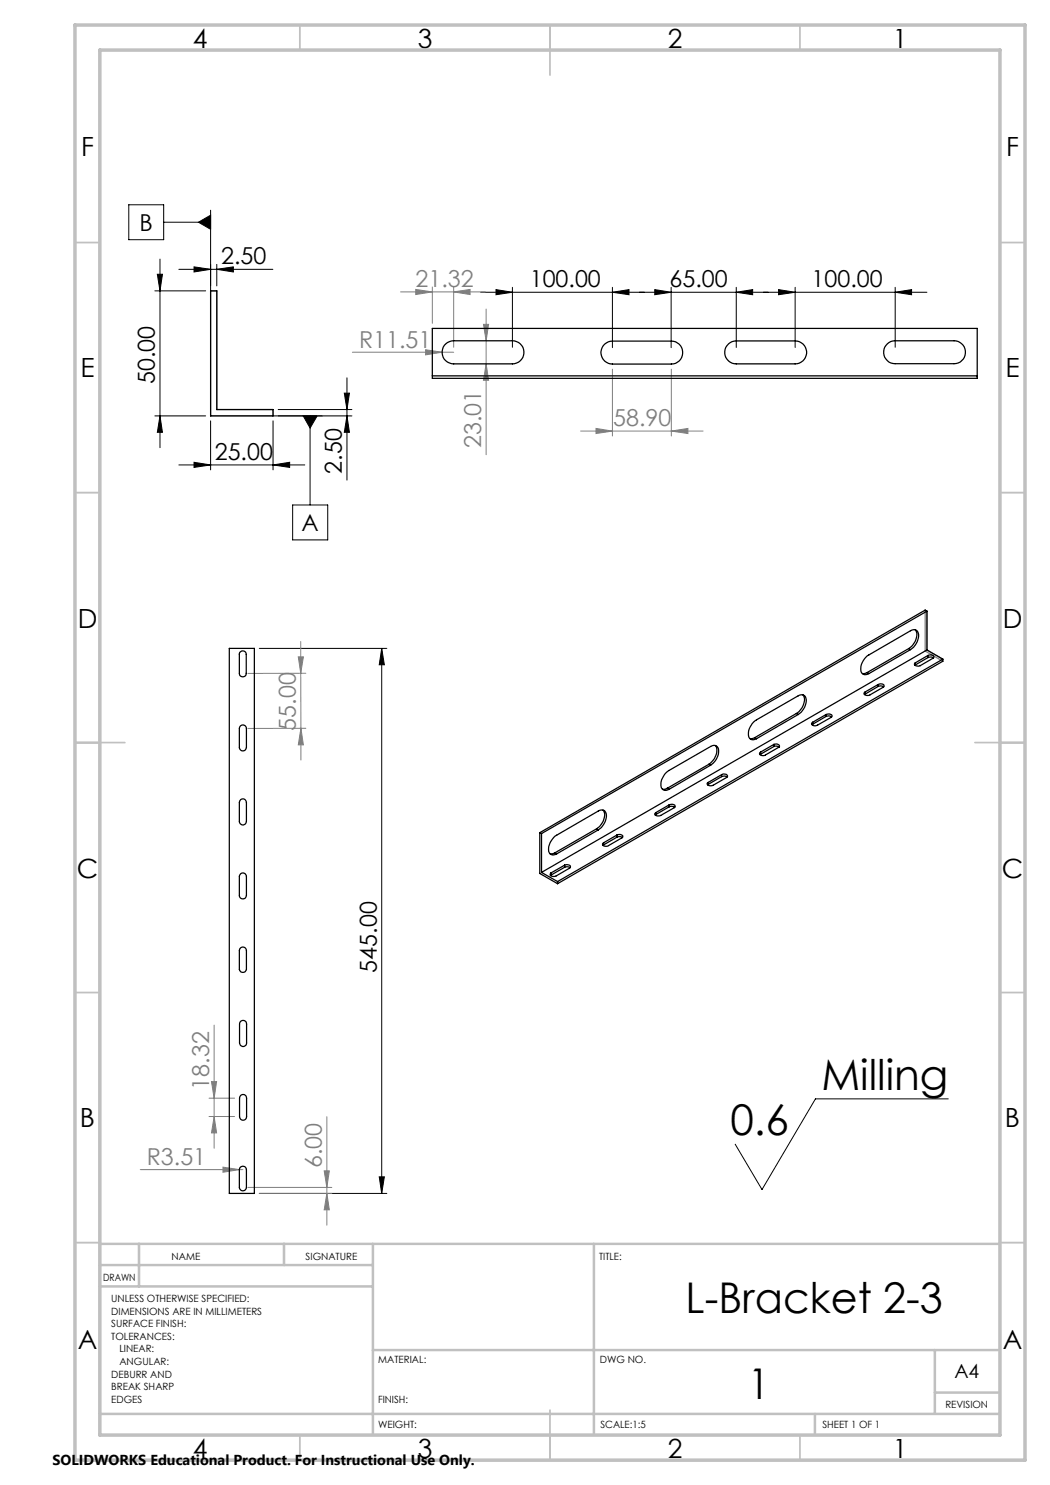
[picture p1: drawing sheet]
<svg xmlns="http://www.w3.org/2000/svg" width="210mm" height="297mm" viewBox="0 0 210 297" stroke-linecap="round" stroke-linejoin="round" font-family="sans-serif">
<g fill="none" stroke="#000" stroke-width=".2">
<path d="M25.8 41h6.9v6.9h-6.9zM31 58.2h10.1M31.5 54.9h1l-.5 3.3zM32 51.8v37.7M32.7 44.4h9.4M35.8 53.9h18.8M38.8 53.4l3.3 .5-3.3 .5zM39.7 44.4l2.4-1.4v2.9zM42.1 42v16.2M43.4 53.9l3.3-.5v1zM43.4 52.9v4.3M96.1 58.5h89.3"/>
<path d="M99.2 57.9l3.3 .6-3.3 .4zM102.5 57.5v12M122.5 58.5l3.3-.6v1zM122.5 57.5v12M131 57.9l3.2 .6-3.2 .4zM134.2 57.5v12M147.2 58.5l3.3-.6v1zM147.2 57.5v12M155.7 57.9l3.3 .6-3.3 .4zM159 57.5v12M179 58.5l3.3-.6v1zM179 57.5v12"/>
<path d="M68.9 78.6h1l-.5 3.3zM69.4 75.6v20.4M31 83.2h10.1M32 83.2l.5 3.3h-1zM35.8 93h25.2M38.8 92.5l3.3 .5-3.3 .5zM42.1 84.2v9.8M54.6 93l3.3-.5v1zM54.6 84.2v9.8M54.6 83.2h15.8M55.6 81.9h14.8M60.6 83.2h2.8l-1.4 2.4z"/>
<path d="M62 83.2v17.8M69.4 83.2l.5 3.3h-1zM58.5 101h7v7h-7zM51.9 129.7h25.5M76.3 129.7l.6 3.3h-1.1zM76.3 129.7v109M189.7 219.8h-26.6l-10.7 18.1-5.4-9.1M51.9 238.7h25.5M75.8 235.4h1.1l-.6 3.3z"/>
</g>
<g fill="none" stroke="#808080" stroke-width=".2">
<path d="M80.1 58.4h17M83.1 57.9l3.4 .5-3.4 .5zM86.5 57.4v7.3M90.7 58.4l3.3-.5v1zM90.7 57.4v12.1M70.5 70.4h20.2M85.1 70l3.3 .4-3.3 .6zM96.7 64.9h1l-.5 3.3zM97.2 72.8l.5 3.3h-1zM97.2 61.8v29.1M122.5 73.8v13.4M134.3 73.8v13.4"/>
<path d="M116.1 86.2h24.5M119.2 85.7l3.3 .5-3.3 .5zM134.3 86.2l3.3-.5v1zM59.7 131.4h1l-.6 3.3zM60.1 128.3v6.4M60.1 134.7l.1 11M61.2 134.7h-11.6M60.2 145.7l.5 3.3h-1zM60.2 145.7v6.3M61.2 145.7h-11.6M41.8 219.6h5.1M42.3 216.3h1l-.5 3.3z"/>
<path d="M42.8 205v24.7M28 233.9h20.6M41.8 223.3h5.1M42.8 223.3l.5 3.3h-1zM44.6 233.4l3.3 .5-3.3 .6zM49.6 237.5h16.8M51.9 238.7h14.5M64.8 234.2h1.1l-.5 3.3zM65.4 223.3v21.7M65.4 238.7l.5 3.3h-1.1z"/>
</g>
<g fill="none" stroke="#c0c0c0" stroke-width=".35">
<path d="M60 5v5M110 5v10M160 5v5M15 48.5h5M200 48.5h5M15 98.5h5M200 98.5h5M15 148.5h10M195 148.5h10M15 198.5h5M200 198.5h5M15 248.5h5"/>
<path d="M200 248.5h5M60 287v5M110 282v10M160 287v5"/>
</g>
<g fill="none" stroke="#c0c0c0" stroke-width=".5">
<path d="M20 231.8v55.2M20 248.8h180M20 257.3h54.6M20 253h54.6M27.8 248.8v8.5M56.8 248.8v4.2M74.6 248.8v38.2M118.8 248.8v38.2M74.6 270h125.4M187 270v12.8M187 278.5h13M20 282.8h180"/>
<path d="M163 282.8v4.2"/>
</g>
<path d="M15 5h190v287h-190zM20 10h180v277h-180z" fill="none" stroke="#c0c0c0" stroke-width=".7"/>
<path d="M42.1 58.2h1.3v23.7h11.2v1.3h-12.5zM185 122l.4 .2v7.8l3.2 1.8v.5l-3.6-2.1z" fill="none" stroke="#808080" stroke-width=".25"/>
<g fill="#000">
<path d="M31.5 54.9h1l-.5 3.3zM32 83.2l.5 3.3h-1z"/>
<path d="M43.4 53.9l3.3-.5v1zM38.8 53.4l3.3 .5-3.3 .5z"/>
<path d="M38.8 92.5l3.3 .5-3.3 .5zM54.6 93l3.3-.5v1zM131 57.9l3.2 .6-3.2 .4zM147.2 58.5l3.3-.6v1zM99.2 57.9l3.3 .6-3.3 .4zM122.5 58.5l3.3-.6v1zM155.7 57.9l3.3 .6-3.3 .4zM179 58.5l3.3-.6v1z"/>
<path d="M69.4 83.2l.5 3.3h-1zM68.9 78.6h1l-.5 3.3zM75.8 235.4h1.1l-.6 3.3zM76.3 129.7l.6 3.3h-1.1z"/>
</g>
<g fill="#808080">
<path d="M85.1 70l3.3 .4-3.3 .6z"/>
<path d="M44.6 233.4l3.3 .5-3.3 .6z"/>
<path d="M83.1 57.9l3.4 .5-3.4 .5zM90.7 58.4l3.3-.5v1zM119.2 85.7l3.3 .5-3.3 .5zM134.3 86.2l3.3-.5v1z"/>
<path d="M42.8 223.3l.5 3.3h-1zM42.3 216.3h1l-.5 3.3z"/>
<path d="M64.8 234.2h1.1l-.5 3.3zM65.4 238.7l.5 3.3h-1.1zM96.7 64.9h1l-.5 3.3zM97.2 72.8l.5 3.3h-1z"/>
<path d="M59.7 131.4h1l-.6 3.3zM60.2 145.7l.5 3.3h-1z"/>
</g>
<path d="M60.6 83.2l1.4 2.4 1.4-2.4zM39.7 44.4l2.4 1.5v-2.9z" fill="#000"/>
<g fill="none" stroke="#000" stroke-width=".25">
<path d="M42.1 58.2h1.3v23.7h11.2v1.3h-12.5zM86.5 65.7h108.9v10h-108.9zM86.5 75.2h108.9M88.9 69.1a2.4 2.4 0 0 1 1.8-.9h11.8a2.31 2.31 0 0 1 2.3 2.3 2.31 2.31 0 0 1-2.3 2.3h-11.8a2.32 2.32 0 0 1-2-1.3 2.32 2.32 0 0 1 .2-2.4zM120.9 68.8a2.23 2.23 0 0 1 1.6-.6h11.8a2.29 2.29 0 0 1 2.2 2.3 2.29 2.29 0 0 1-2.2 2.3h-11.8a2.3 2.3 0 0 1-2.1-1.5 2.3 2.3 0 0 1 .5-2.5zM145.7 68.8a2.08 2.08 0 0 1 1.5-.6h11.8a2.29 2.29 0 0 1 2.3 2.3 2.29 2.29 0 0 1-2.3 2.3h-11.8a2.28 2.28 0 0 1-2.1-1.5 2.28 2.28 0 0 1 .6-2.5zM177.5 68.8a2.08 2.08 0 0 1 1.5-.6h11.8a2.29 2.29 0 0 1 2.3 2.2 2.29 2.29 0 0 1-2.3 2.3h-11.8a2.28 2.28 0 0 1-2.1-1.4 2.28 2.28 0 0 1 .6-2.5zM45.9 129.7h5v109h-5zM48 130.5a.7 .7 0 0 1 .8-.3 .7 .7 0 0 1 .4 .7v3.8a.69 .69 0 0 1-.6 .7 .69 .69 0 0 1-.7-.7v-4zM160.6 139a2.83 2.83 0 0 1-1 3.5l-.3 .2M173 138.4v.4M173 138.8l-.1 .1"/>
<path d="M173.4 134.5l-.9 .2M173.4 134.5l.4 .2M175.6 136.9a.73 .73 0 0 1 1.2 .4l-2.8 1.7a.78 .78 0 0 1-1.2-.4l.2-.2M175.6 137.3l.6-.1 .5 .2M175.6 136.9l-2.6 1.5M175.6 136.9v.4M175.6 137.3l-2.6 1.5M181.8 129.7l.3 .2M181.8 129.7l-8.4 4.8M182.1 129.9a3.2 3.2 0 0 0 1.5-3.5 .96 .96 0 0 0-1.5-.3l-8.3 4.9a3.2 3.2 0 0 0-1.5 3.5 1 1 0 0 0 1.5 .2M182.1 129.9l-8.3 4.8M183.1 126a2.78 2.78 0 0 1-1.1 3.5l-.2 .2"/>
<path d="M183.1 132.6v.4M183.1 133h-.1M185.4 130l-77.1 44.5M185.4 122.2l-77.1 44.5M185.4 122.2v7.8M185.4 122.2l-.4-.2-77.1 44.5M185.4 130l3.2 1.8M185.6 131.1l.7-.1 .4 .2 .1 .2-2.8 1.7a.65 .65 0 0 1-.7 .2 .65 .65 0 0 1-.3-.6l.1-.1M185.6 131.5l.7-.1 .4 .2M185.6 131.1l-2.5 1.5M185.6 131.1v.4M185.6 131.5l-2.5 1.5"/>
<path d="M188.6 131.8l-77.1 44.5M188.6 131.8v.5l-77.1 44.4M48.2 145.1l.6-.1 .4 .5 .1 4a.71 .71 0 0 1-.7 .7 .71 .71 0 0 1-.7-.7v-3.8zM48.2 159.9l.4-.1a.71 .71 0 0 1 .7 .7v3.8a.71 .71 0 0 1-.7 .7 .71 .71 0 0 1-.7-.7v-3.8zM133.5 157.7l-1 .1M133.5 157.7l.3 .2M141.6 156.5v.4M141.6 156.9l-.1 .1M141.8 152.9l-8.3 4.8M141.8 152.9l.3 .1M142.1 153a3.3 3.3 0 0 0 1.5-3.5 .96 .96 0 0 0-1.5-.2l-8.3 4.8a3.3 3.3 0 0 0-1.5 3.6 1 1 0 0 0 1.5 .2M142.1 153l-8.3 4.9"/>
<path d="M143.1 149.1a2.71 2.71 0 0 1-1 3.5l-.3 .3M144.3 154.9a.64 .64 0 0 1 .7-.2 .64 .64 0 0 1 .5 .7l-2.9 1.7a.79 .79 0 0 1-1.2-.4l.2-.2M144.3 155.3l.7-.1 .4 .2M144.3 154.9l-2.7 1.6M144.3 155.3l-2.7 1.6M144.3 154.9v.4M151 147.5l-1 .2M151 147.5l.3 .2M152.1 150.4v.4M152.1 150.8l-.1 .1M154.8 148.9l.5-.1 .4 .1 .2 .3-.1 .2M154.8 149.3l.5-.1 .5 .2"/>
<path d="M154.8 148.9l-2.7 1.5M154.8 148.9v.4M154.8 149.3l-2.7 1.5M155.8 149.4l-2.7 1.6a.76 .76 0 0 1-1.2-.3l.2-.3M159.3 142.7l.3 .2M159.3 142.7l-8.3 4.8M159.6 142.9a3.2 3.2 0 0 0 1.5-3.6l-.6-.3h-.6l-8.6 5a3.2 3.2 0 0 0-1.5 3.5 1 1 0 0 0 1.5 .2M159.6 142.9l-8.3 4.8M162.5 144.5v.3M162.5 144.8l-.1 .2M165.2 142.9l.7-.1 .4 .1 .1 .3-.2 .3-2.7 1.5a.74 .74 0 0 1-1.2-.3l.2-.2M165.2 143.3l.7-.1 .4 .2"/>
<path d="M165.2 142.9l-2.7 1.6M165.2 142.9v.4M165.2 143.3l-2.7 1.5M48.2 174.7l.6-.1 .4 .5 .1 4a.71 .71 0 0 1-.7 .7 .71 .71 0 0 1-.7-.7v-3.8zM107.9 166.5v8.2l3.6 2M107.9 166.5l.4 .2M108.3 166.7v7.8M108.3 174.5l3.2 1.8M110.2 174.6v.4M110.2 175l-.1 .1M111 170.6l-1 .2M111 170.6l.3 .2"/>
<path d="M111.5 176.3v.4M112.9 173a.67 .67 0 0 1 .7-.1 .67 .67 0 0 1 .5 .6l-2.9 1.7a.76 .76 0 0 1-1.2-.4l.2-.2M112.9 173.5l.7-.1 .4 .1M112.9 173l-2.7 1.6M112.9 173v.5M112.9 173.5l-2.7 1.5M119.3 165.8l.4 .2M119.3 165.8l-8.3 4.8M119.7 166a3.2 3.2 0 0 0 1.4-3.6 .96 .96 0 0 0-1.4-.2l-8.4 4.8a3.2 3.2 0 0 0-1.4 3.6l.6 .4 .8-.2M119.7 166l-8.4 4.8M120.6 162a2.78 2.78 0 0 1-1 3.6l-.3 .2M120.7 168.6v.4"/>
<path d="M120.7 169h-.1M123.4 167a.67 .67 0 0 1 .7-.1 .67 .67 0 0 1 .4 .6l-2.8 1.6a.73 .73 0 0 1-1.2-.3l.2-.2M123.4 167.4l.7-.1 .4 .2M123.4 167l-2.7 1.6M123.4 167v.4M123.4 167.4l-2.7 1.6M131.2 162.5v.4M131.2 162.9l-.1 .1M133.8 161l.7-.1 .4 .1 .1 .3-.1 .2-2.7 1.6a.79 .79 0 0 1-1.2-.4l.2-.2M133.8 161.4l.5-.1 .6 .2M133.8 161l-2.6 1.5M133.8 161.4l-2.6 1.5"/>
<path d="M133.8 161v.4M48.2 189.5l.6-.1 .4 .5 .1 4a.72 .72 0 0 1-.7 .6 .72 .72 0 0 1-.7-.6v-3.8zM48 204.4a.7 .7 0 0 1 .9-.3 .7 .7 0 0 1 .4 .7v3.8a.71 .71 0 0 1-.7 .7 .71 .71 0 0 1-.7-.7v-3.8zM48.2 219l.2-.1a.7 .7 0 0 1 .9 .7v3.7a.71 .71 0 0 1-.7 .7 .71 .71 0 0 1-.7-.7v-3.7zM48 233.5l.5-.2a.68 .68 0 0 1 .8 .6v3.6a.71 .71 0 0 1-.7 .7 .71 .71 0 0 1-.7-.7v-3.6z"/>
</g>
<g font-size="8.5">
<text x="164.3" y="217.9">Milling</text>
<text x="146.1" y="227">0.6</text>
<text x="137.1" y="262.6">L-Bracket 2-3</text>
<text x="149.6" y="279.8">1</text>
</g>
<g font-size="5.3">
<text x="38.5" y="9.5">4</text>
<text x="83.5" y="9.5">3</text>
<text x="133.6" y="9.5">2</text>
<text x="178.6" y="9.5">1</text>
<text x="16.2" y="31.3">F</text>
<text x="201.2" y="31.3">F</text>
<text x="16.1" y="75.5">E</text>
<text x="201.1" y="75.5">E</text>
<text x="15.5" y="125.5">D</text>
<text x="200.5" y="125.5">D</text>
<text x="15.4" y="175.5">C</text>
<text x="200.4" y="175.5">C</text>
<text x="16" y="225.5">B</text>
<text x="201" y="225.5">B</text>
<text x="15.5" y="269.8">A</text>
<text x="200.5" y="269.8">A</text>
<text x="38.5" y="291.5">4</text>
<text x="83.5" y="291.5">3</text>
<text x="133.6" y="291.5">2</text>
<text x="178.6" y="291.5">1</text>
</g>
<g font-size="4.7">
<text x="27.9" y="46.2">B</text>
<text x="44.2" y="52.9">2.50</text>
<text x="106" y="57.4">100.00</text>
<text x="133.9" y="57.4">65.00</text>
<text x="162.3" y="57.4">100.00</text>
<text x="31" y="76.8" transform="rotate(-90 31 76.8)">50.00</text>
<text x="43" y="91.9">25.00</text>
<text x="68.4" y="94.7" transform="rotate(-90 68.4 94.7)">2.50</text>
<text x="60.3" y="106.2">A</text>
<text x="75.4" y="194.5" transform="rotate(-90 75.4 194.5)">545.00</text>
</g>
<g font-size="4.7" fill="#808080">
<text x="83.1" y="57.4">21.32</text>
<text x="71.8" y="69.5">R11.51</text>
<text x="96.2" y="89.6" transform="rotate(-90 96.2 89.6)">23.01</text>
<text x="122.7" y="85.2">58.90</text>
<text x="59.2" y="146.1" transform="rotate(-90 59.2 146.1)">55.00</text>
<text x="41.8" y="217.9" transform="rotate(-90 41.8 217.9)">18.32</text>
<text x="29.4" y="233">R3.51</text>
<text x="64.4" y="233.7" transform="rotate(-90 64.4 233.7)">6.00</text>
</g>
<text font-size="3.9" x="190.9" y="275.5">A4</text>
<text font-size="2.9" x="10.5" y="292.9">SOLIDWORKS Educational Product. For Instructional Use Only.</text>
<g font-size="2">
<text x="34.3" y="252">NAME</text>
<text x="61.1" y="252">SIGNATURE</text>
<text x="119.8" y="252">TITLE:</text>
<text x="20.6" y="256.1">DRAWN</text>
<text x="22.2" y="260.5">UNLESS OTHERWISE SPECIFIED:</text>
<text x="22.2" y="263">DIMENSIONS ARE IN MILLIMETERS</text>
<text x="22.2" y="265.5">SURFACE FINISH:</text>
<text x="22.2" y="268">TOLERANCES:</text>
<text x="22.2" y="275.5">DEBURR AND</text>
<text x="23.9" y="270.5">LINEAR:</text>
<text x="23.9" y="273">ANGULAR:</text>
<text x="75.6" y="272.5">MATERIAL:</text>
<text x="120" y="272.5">DWG NO.</text>
<text x="22.2" y="278">BREAK SHARP</text>
<text x="22.2" y="280.5">EDGES</text>
<text x="75.6" y="280.6">FINISH:</text>
<text x="189.1" y="281.5">REVISION</text>
<text x="75.6" y="285.5">WEIGHT:</text>
<text x="120.1" y="285.6">SCALE:1:5</text>
<text x="164.5" y="285.6">SHEET 1 OF 1</text>
</g>
</svg>
